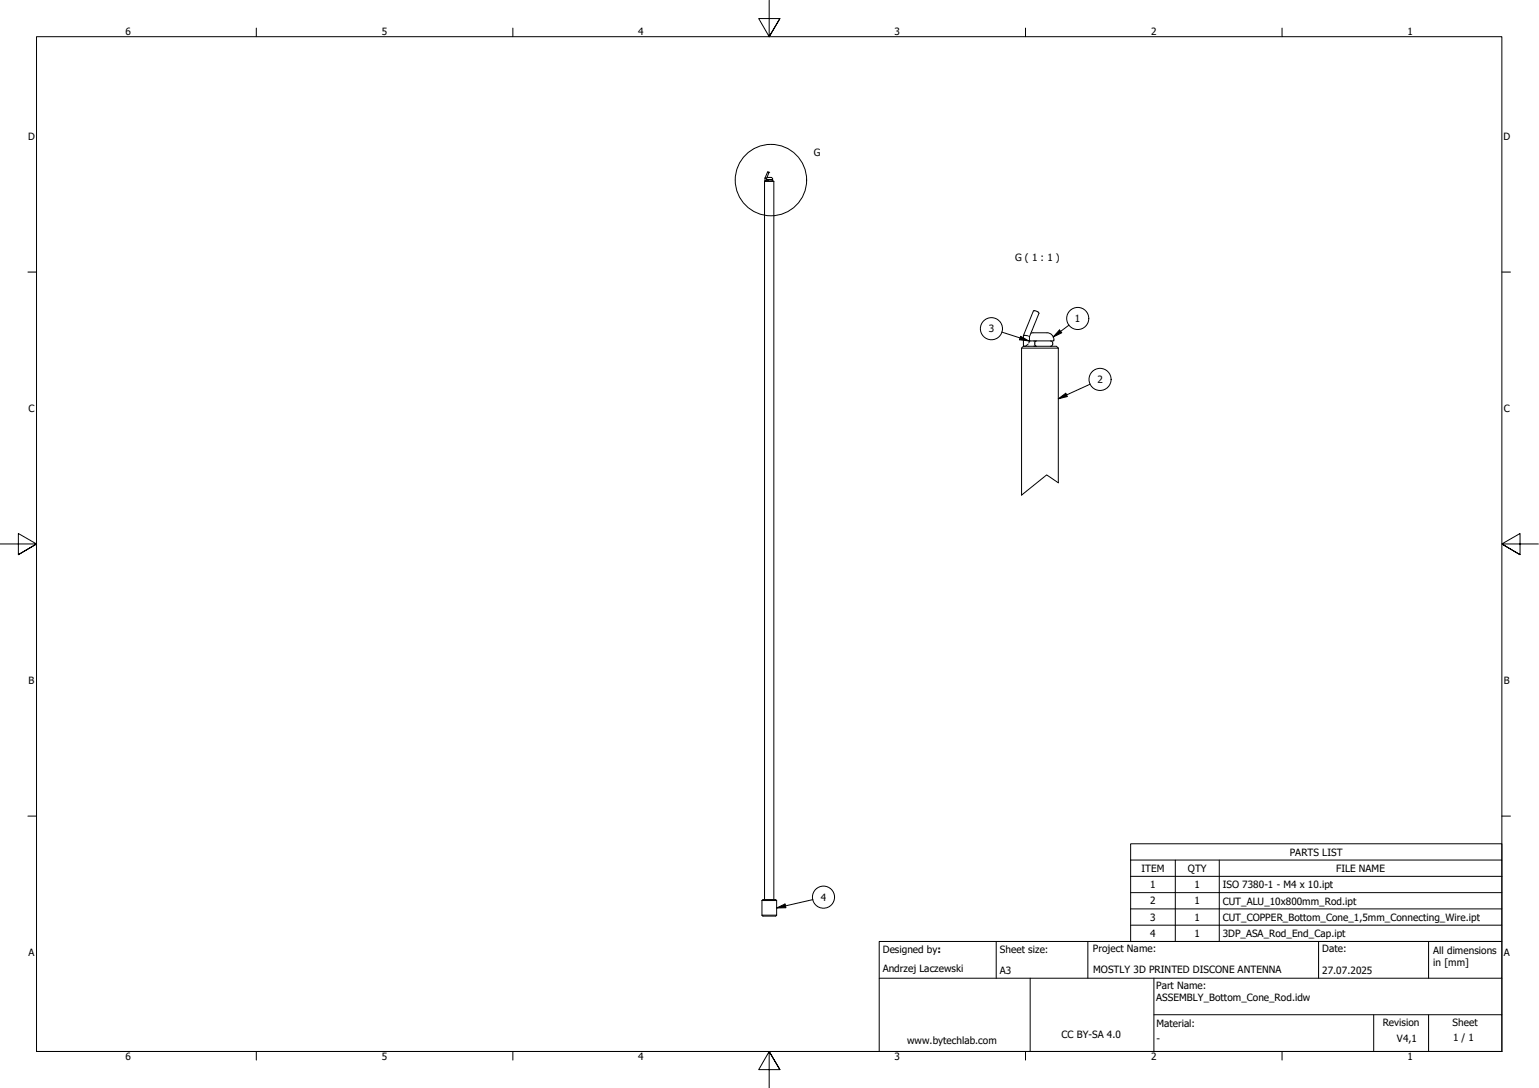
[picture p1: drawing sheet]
<svg xmlns="http://www.w3.org/2000/svg" width="420mm" height="297mm" viewBox="0 0 420 297" stroke-linecap="round" stroke-linejoin="round" font-family="sans-serif">
<!-- layer: Visible (ISO) -->
<g fill="none" stroke="#000" stroke-width=".27">
<path d="M208.7 49.5h2.6M208.9 48.6v.8M208.9 48.6l.3 .1M209.2 49.2l-.2 .2M209.2 48.7h.1M209.3 49h.1M209.4 48.5h1.3l.2 .5h-1.5M209.5 49h.2M209.7 49.3l-.2 .1M209.7 49v.4M209.9 47h-.4l-.6 1.6M209.9 47l-.7 2.1"/>
<path d="M209.9 47h.1M210.7 49l.2 .2-.2 .2M211.3 49.5h-2.6v196.1M211.3 49.5v196.1M278.9 95h10M279.4 91.6v2.7l.2 .2M279.4 91.6l2.7-6.7 .4-.1 .8 .3 .4 .4-2.6 6.4v1.3l-.2 .4M279.4 91.6l1.3 .1M280.7 94l-.9 .5M280.9 91.8l.2 .1M281.4 90.9h4.4a1.92 1.92 0 0 1 1.9 2.2h-6.6M282.2 93.1h.5"/>
<path d="M282.7 94.5h-.5M283 93.1a.81 .81 0 0 0-.5 .7 .81 .81 0 0 0 .5 .7M286.8 93.1l.4 .2 .2 .4M287.4 93.9l-.2 .5-.4 .1M287.4 93.6v.4M288.9 95l-.5-.5h-9l-.5 .5v40.2M288.9 95v36.8M208 249.9h4M208 249.9l.3 .2h3.5l.2-.2M208 245.9h4M208 245.9l.3-.3h3.5l.2 .3M208 245.9v4"/>
<path d="M212 245.9v4"/>
</g>
<!-- layer: Break Line (ISO) -->
<path d="M288.9 131.8l-3.1-2.1-6.9 5.5" fill="none" stroke="#000" stroke-width=".27"/>
<!-- layer: Detail Boundary (ISO) -->
<circle cx="210.5" cy="49.2" r="9.7" fill="none" stroke="#000" stroke-width=".27"/>
<!-- layer: Symbol (ISO) -->
<g fill="none" stroke="#000" stroke-width=".27">
<path d="M273.5 90.7l7.4 2.4M278.6 91.8l2.3 1.3-2.6-.3zM289.2 90.1l.7 .8-2.4 1.1zM291.8 88.8l-4.3 3.2M288.9 108.9l2.1-1.5 .4 .9zM297.6 104.9l-8.7 4M308.7 234.8v-4.4h101.3v4.4M308.7 234.8h101.3v4.5M308.7 234.8v22.2h101.3v-17.7M308.7 239.3h101.3M320.9 234.8v22.2M332.9 234.8v22.2"/>
<path d="M212 247.9l2.3-1.1 .3 1zM221.9 245.6l-9.9 2.3M308.7 243.7h101.3M308.7 248.1h101.3M308.7 252.6h101.3"/>
<circle cx="270.7" cy="89.7" r="3"/>
<circle cx="294.2" cy="86.9" r="3"/>
<circle cx="300.3" cy="103.6" r="3"/>
<circle cx="224.8" cy="244.9" r="3"/>
</g>
<!-- layer: Border (ISO) -->
<g fill="none" stroke="#000" stroke-width=".27">
<path d="M70 7.7v2.3M140 7.7v2.3M210 0v10l-2.9-4.9h5.8l-2.9 4.9 2.9-4.9M280 7.7v2.3M350 7.7v2.3M7.6 74.3h2.4M410 74.3h2.4M0 148.5h10l-5-2.8v5.7l5-2.9-5 2.9M420 148.5h-10l5-2.8v5.7l-5-2.9 5 2.9M7.6 222.8h2.4M410 222.8h2.4M10 287.1v-277.1h400v277.1h-400h400"/>
<path d="M70 287.1v2.3M140 287.1v2.3M212.9 292l-2.9-4.9 2.9 4.9h-5.8l2.9-4.9v9.9M280 287.1v2.3M350 287.1v2.3"/>
</g>
<!-- layer: Title (ISO) -->
<path d="M240 257h170v30.1h-170zM272 257v10.1M297 257v10.1M360 257v10.1M390 257v10.1M240 267.1h170M281.2 267.1v20M315 277h95M315 267.1v20M375 277v10.1M390 277v10.1" fill="none" stroke="#000" stroke-width=".27"/>
<!-- layer: Symbol (ISO) -->
<path d="M278.6 91.8l2.3 1.3-2.6-.3zM289.2 90.1l.7 .8-2.4 1.1zM288.9 108.9l2.1-1.5 .4 .9zM212 247.9l2.3-1.1 .3 1z" fill="#000"/>
<g font-size="2.7">
<text x="34.2" y="9.6">6</text>
<text x="104.3" y="9.6">5</text>
<text x="174.2" y="9.6">4</text>
<text x="244.2" y="9.6">3</text>
<text x="314.3" y="9.6">2</text>
<text x="384.2" y="9.6">1</text>
<text x="7.7" y="38.1">D</text>
<text x="410.5" y="38.1">D</text>
<text x="222.2" y="42.5">G</text>
<text x="277.1" y="71.3">G ( 1 : 1 )</text>
<text x="293.4" y="87.9">1</text>
<text x="269.9" y="90.7">3</text>
<text x="299.6" y="104.6">2</text>
<text x="7.7" y="112.4">C</text>
<text x="410.6" y="112.4">C</text>
<text x="7.8" y="186.7">B</text>
<text x="410.6" y="186.7">B</text>
<text x="352.1" y="233.6">PARTS LIST</text>
<text x="311.6" y="238">ITEM</text>
<text x="324.3" y="238">QTY</text>
<text x="364.7" y="238">FILE NAME</text>
<text x="224.1" y="246">4</text>
<text x="314" y="242.5">1</text>
<text x="326.1" y="242.5">1</text>
<text x="333.8" y="242.5">ISO 7380-1 - M4 x 10.ipt</text>
<text x="314" y="246.9">2</text>
<text x="314" y="251.4">3</text>
<text x="326.1" y="246.9">1</text>
<text x="326.1" y="251.4">1</text>
<text x="333.8" y="247">CUT_ALU_10x800mm_Rod.ipt</text>
<text x="333.8" y="251.4">CUT_COPPER_Bottom_Cone_1,5mm_Connecting_Wire.ipt</text>
<text x="314" y="255.8">4</text>
<text x="326.1" y="255.8">1</text>
<text x="333.8" y="255.9">3DP_ASA_Rod_End_Cap.ipt</text>
<text x="7.7" y="260.9">A</text>
<text x="241" y="260.1">Designed by:</text>
<text x="273" y="260.1">Sheet size:</text>
<text x="298.4" y="260">Project Name:</text>
<text x="361" y="260">Date:</text>
<text x="391.3" y="260.5">All dimensions</text>
<text x="391.3" y="263.8">in [mm]</text>
<text x="410.6" y="260.9">A</text>
<text x="241" y="265.5">Andrzej Laczewski</text>
<text x="273" y="266">A3</text>
<text x="298.4" y="265.7">MOSTLY 3D PRINTED DISCONE ANTENNA</text>
<text x="361" y="266">27.07.2025</text>
<text x="315.7" y="270.1">Part Name:</text>
<text x="315.7" y="273.4">ASSEMBLY_Bottom_Cone_Rod.idw</text>
<text x="315.7" y="280.3">Material:</text>
<text x="377.5" y="280">Revision</text>
<text x="396.6" y="280.1">Sheet</text>
<text x="247.6" y="285.1">www.bytechlab.com</text>
<text x="289.8" y="283.5">CC BY-SA 4.0</text>
<text x="315.7" y="284.6">-</text>
<text x="381.4" y="284.6">V4,1</text>
<text x="396.7" y="284.3">1 / 1</text>
<text x="34.2" y="289.4">6</text>
<text x="104.3" y="289.4">5</text>
<text x="174.2" y="289.4">4</text>
<text x="244.2" y="289.4">3</text>
<text x="314.3" y="289.4">2</text>
<text x="384.2" y="289.4">1</text>
</g>
</svg>
